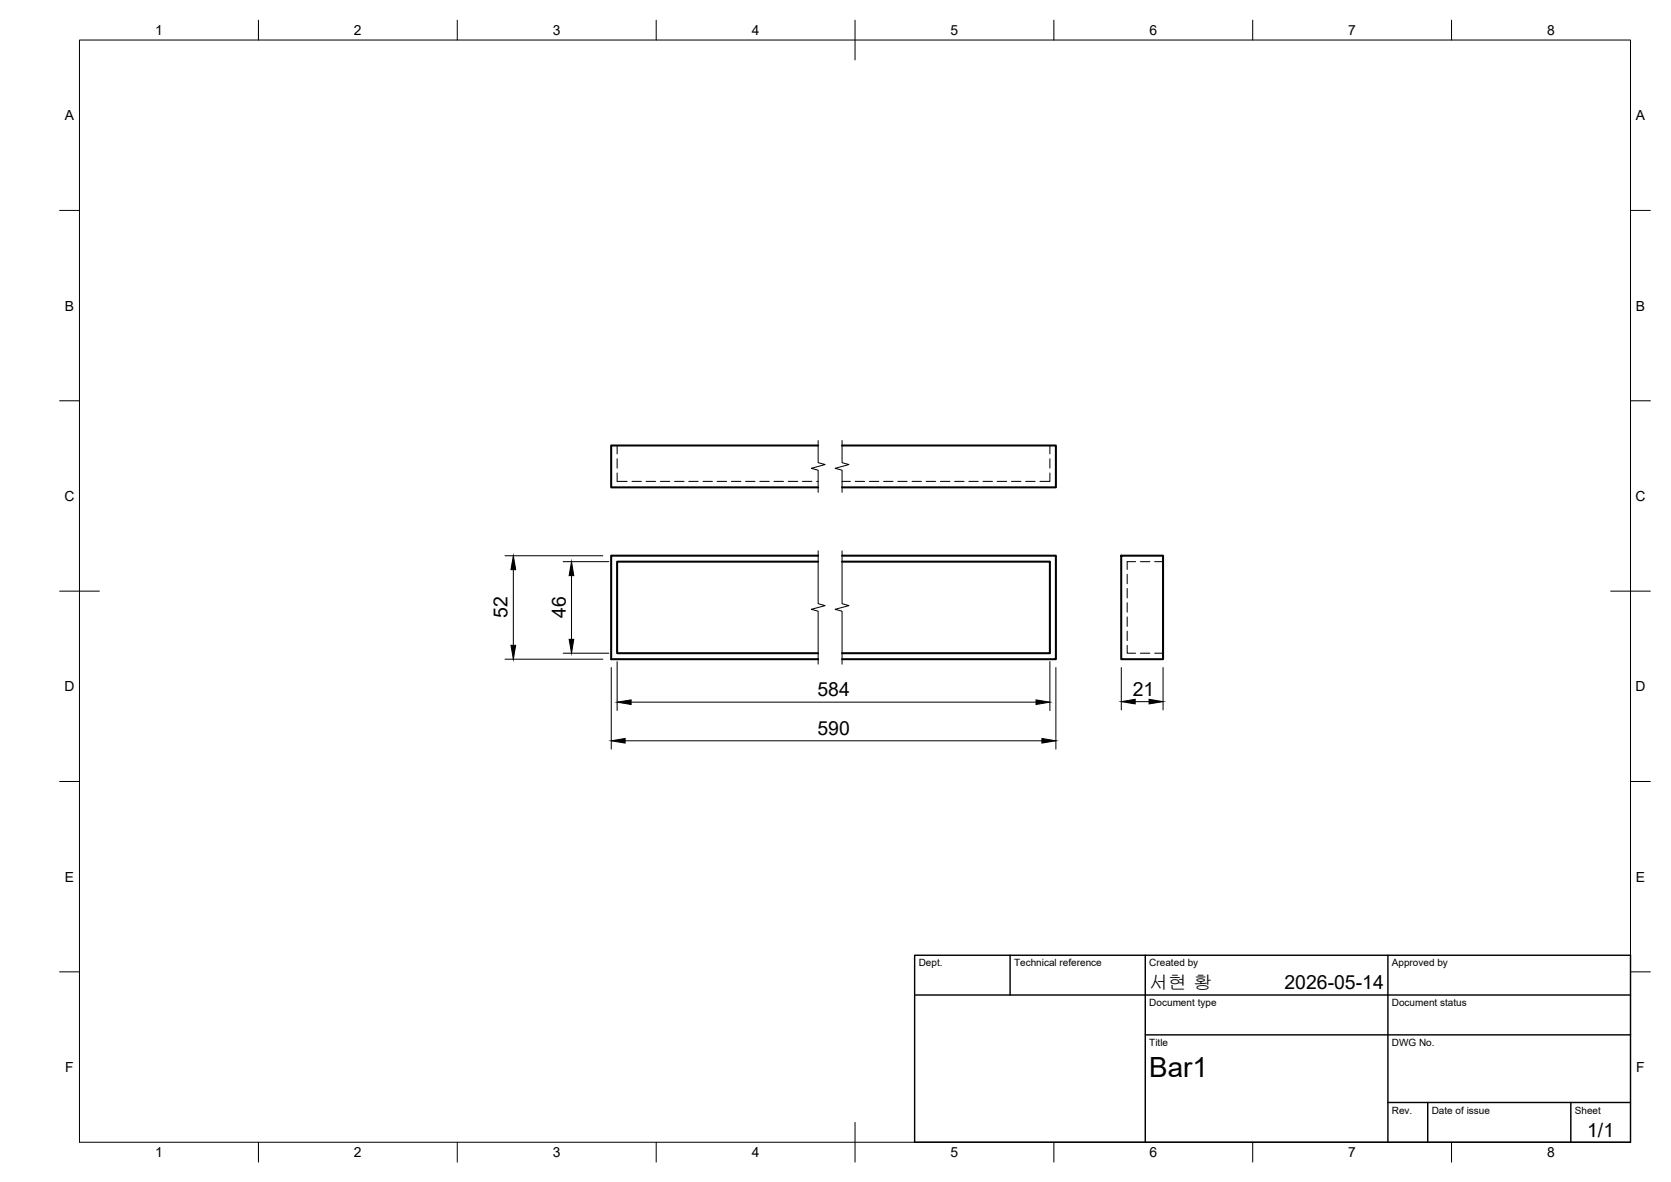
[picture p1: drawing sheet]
<svg xmlns="http://www.w3.org/2000/svg" width="420mm" height="297mm" viewBox="0 0 420 297" stroke-linecap="round" stroke-linejoin="round" font-family="sans-serif">
<!-- layer: Visible -->
<path d="M205.7 112h-52v10.5h52M211.7 112h53.8v10.5h-53.8M205.7 139.6h-52v26.1h52M211.7 139.6h53.8v26.1h-53.8M281.9 139.6h10.5v26.1h-10.5zM205.7 141.1h-50.5v23.1h50.5M211.7 141.1h52.3v23.1h-52.3" fill="none" stroke="#000" stroke-width=".51"/>
<!-- layer: Hidden -->
<g fill="none" stroke="#000" stroke-width=".25">
<path d="M155.2 112v2.1M155.2 115.3v2.4M155.2 118.9v2.1h2.5M264 118.9v2.1h-2.5M264 112v2.1M264 115.3v2.4M158.9 121h2.4M162.5 121h2.3M166 121h2.4M169.6 121h2.4M173.2 121h2.4M176.8 121h2.3"/>
<path d="M180.3 121h2.4M183.9 121h2.4M187.5 121h2.3M191.1 121h2.3M194.6 121h2.4M198.2 121h2.4M201.8 121h2.3M205.3 121h.4M211.7 121h2.1M215 121h2.4M218.6 121h2.4M222.2 121h2.4"/>
<path d="M225.7 121h2.4M229.3 121h2.4M232.9 121h2.4M236.5 121h2.3M240 121h2.4M243.6 121h2.4M247.2 121h2.4M250.7 121h2.4M254.3 121h2.4M257.9 121h2.4M283.4 144.3v2.4M283.4 147.9v2.4"/>
<path d="M283.4 151.5v2.3M283.4 155v2.4M283.4 158.6v2.4M285.5 141.1h-2.1v2M286.7 141.1h2.4M290.3 141.1h2.1M283.4 162.2v2h2.1M286.7 164.2h2.4M290.3 164.2h2.1"/>
</g>
<!-- layer: BORDER -->
<g fill="none" stroke="#000" stroke-width=".25">
<path d="M20 10.1h390v276.9h-390zM65 5.1v5M115 5.1v5M165 5.1v5M215 5.1v10M265 5.1v5M315 5.1v5M365 5.1v5M15 52.9h5M410 52.9h5M15 100.7h5M410 100.7h5"/>
<path d="M15 148.6h10M405 148.6h10M15 196.4h5M410 196.4h5M15 244.2h5M410 244.2h5M65 287v5M115 287v5M165 287v5M215 282.1v9.9M265 287v5M315 287v5"/>
<path d="M365 287v5"/>
</g>
<!-- layer: TITLEBLOCK -->
<path d="M230 240.1h180v46.9h-180zM230 250h180M254 240.1v9.9M288 240.1v46.9M349 240.1v46.9M288 260.1h122M349 277.1h61M359 277.1v9.9M395 277.1v9.9" fill="none" stroke="#000" stroke-width=".36"/>
<!-- layer: Break Lines -->
<path d="M205.7 110.7v5.6l1.8 .4-3.5 1 1.7 .5v5.5M211.7 110.7v5.6l1.8 .4-3.5 1 1.7 .5v5.5M205.7 138.4v13.3l1.8 .5-3.5 .9 1.7 .5v13.3M211.7 138.4v13.3l1.8 .5-3.5 .9 1.7 .5v13.3" fill="none" stroke="#000" stroke-width=".25"/>
<!-- layer: FD_Dimensions -->
<g fill="none" stroke="#000" stroke-width=".25">
<path d="M127 139.7h24.6M129.1 143.2v19M141.6 141.1h11.5M143.7 144.7v16M127 165.7h24.6M141.6 164.2h11.5M153.7 167.8v20.5M155.2 166.3v12.3M158.7 176.5h101.8M264 166.3v12.3M265.5 167.8v20.5M281.9 167.8v10.6"/>
<path d="M285.4 176.3h3.5M292.4 167.8v10.6M157.2 186.2h104.8"/>
</g>
<path d="M129.1 139.7l.6 3.5h-1.2zM143.7 141.1l.6 3.6h-1.2zM128.5 162.2h1.2l-.6 3.5zM143.1 160.7h1.2l-.6 3.5zM155.2 176.5l3.5-.6v1.1zM260.5 175.9l3.5 .6-3.5 .5zM281.9 176.3l3.5-.6v1.2zM288.9 175.7l3.5 .6-3.5 .6zM153.7 186.2l3.5-.6v1.1zM262 185.6l3.5 .6-3.5 .5z" fill="#000" stroke="#000" stroke-width=".25"/>
<text font-size="7" x="289" y="270.6">Bar1</text>
<g font-size="4.9">
<text x="127.6" y="155.3" transform="rotate(-90 127.6 155.3)">52</text>
<text x="142.2" y="155.3" transform="rotate(-90 142.2 155.3)">46</text>
<text x="205.5" y="175">584</text>
<text x="284.8" y="174.9">21</text>
<text x="205.5" y="184.7">590</text>
<text x="323" y="248.5">2026-05-14</text>
<text x="399.1" y="285.7">1/1</text>
</g>
<text font-size="4.8" x="289" y="248.5">서현 황</text>
<g font-size="3.5">
<text x="39" y="8.8">1</text>
<text x="89" y="8.8">2</text>
<text x="139" y="8.8">3</text>
<text x="189" y="8.8">4</text>
<text x="239" y="8.8">5</text>
<text x="289" y="8.8">6</text>
<text x="339" y="8.8">7</text>
<text x="389" y="8.8">8</text>
<text x="16.3" y="30.2">A</text>
<text x="411.3" y="30.2">A</text>
<text x="16.3" y="78">B</text>
<text x="411.3" y="78">B</text>
<text x="16.2" y="125.9">C</text>
<text x="411.2" y="125.9">C</text>
<text x="16.2" y="173.7">D</text>
<text x="411.2" y="173.7">D</text>
<text x="16.3" y="221.6">E</text>
<text x="411.3" y="221.6">E</text>
<text x="16.4" y="269.4">F</text>
<text x="411.4" y="269.4">F</text>
<text x="39" y="290.8">1</text>
<text x="89" y="290.8">2</text>
<text x="139" y="290.8">3</text>
<text x="189" y="290.8">4</text>
<text x="239" y="290.8">5</text>
<text x="289" y="290.8">6</text>
<text x="339" y="290.8">7</text>
<text x="389" y="290.8">8</text>
</g>
<g font-size="2.5">
<text x="231" y="242.9">Dept.</text>
<text x="255" y="242.9">Technical reference</text>
<text x="289" y="242.9">Created by</text>
<text x="350" y="242.9">Approved by</text>
<text x="289" y="252.8">Document type</text>
<text x="350" y="252.8">Document status</text>
<text x="289" y="262.9">Title</text>
<text x="350" y="262.9">DWG No.</text>
<text x="350" y="279.9">Rev.</text>
<text x="360" y="279.9">Date of issue</text>
<text x="396" y="279.9">Sheet</text>
</g>
</svg>
